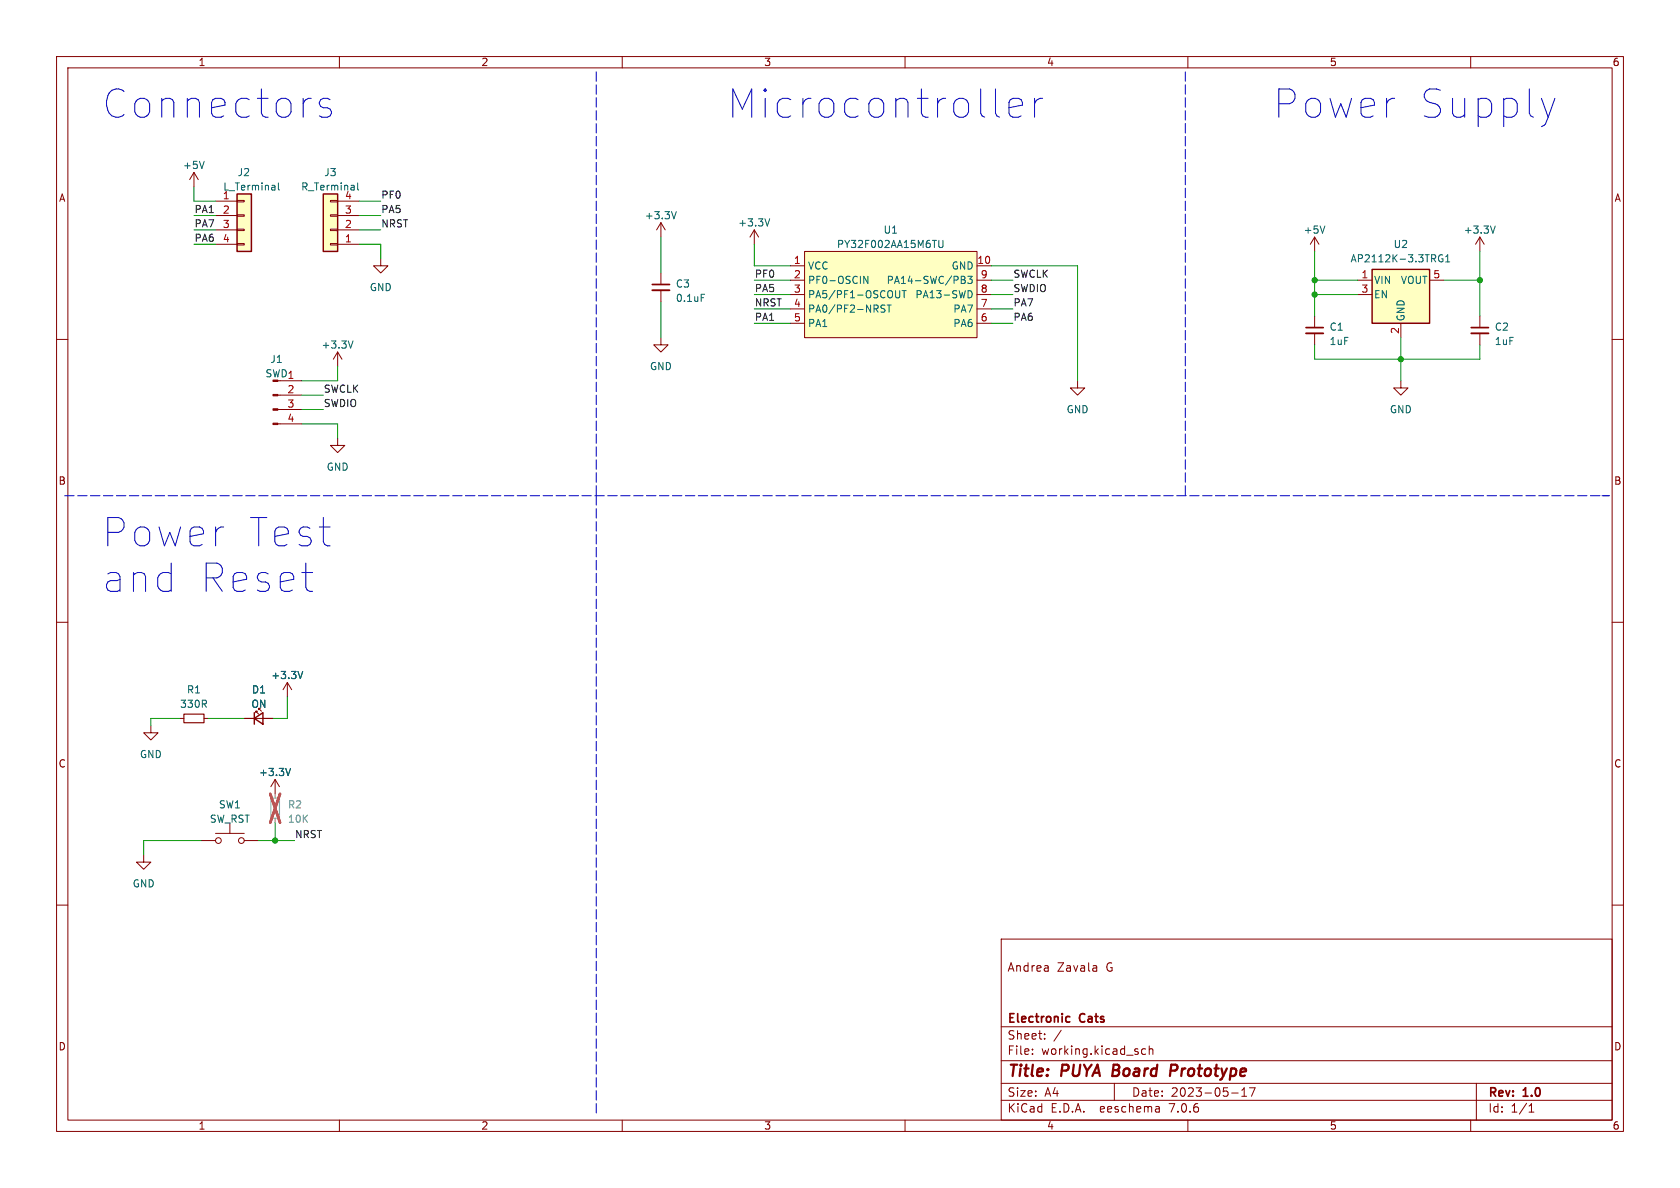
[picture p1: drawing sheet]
<svg xmlns="http://www.w3.org/2000/svg" width="297mm" height="210mm" viewBox="0 0 297 210" stroke-linecap="round" stroke-linejoin="round" font-family="sans-serif">
<g fill="none" stroke="#840000" stroke-width=".18">
<path d="M10 10h277v190h-277zM12 12h273v186h-273zM60 10v2M110 10v2M160 10v2M210 10v2M260 10v2M34.3 30.5l-.8 1.3M34.3 30.5v2.5M34.3 30.5l.8 1.3M38.1 38.1h3.8M38.1 35.6h3.8"/>
<path d="M41.9 38h1.3v.2h-1.3zM41.9 35.4h1.3v.3h-1.3zM58.4 35.4h1.3v.3h-1.3zM58.4 38h1.3v.2h-1.3zM59.7 38.1h3.8M59.7 35.6h3.8M116.8 39.4v2.5M116.8 39.4l-.7 1.2M116.8 39.4l.8 1.2M10 60h2M38.1 43.2h3.8M38.1 40.6h3.8"/>
<path d="M41.9 43.1h1.3v.2h-1.3zM41.9 40.5h1.3v.3h-1.3zM58.4 40.5h1.3v.3h-1.3zM58.4 43.1h1.3v.2h-1.3zM59.7 43.2h3.8M59.7 40.6h3.8M67.3 45.7v1.3h1.3l-1.3 1.3-1.3-1.3h1.3M116.8 59.7v1.3h1.3l-1.3 1.2-1.2-1.2h1.2M116.8 48.3v2M116.8 51.3v2M133.3 40.6l-.7 1.3M133.3 40.6v2.6"/>
<path d="M133.3 40.6l.8 1.3M139.7 49.5h2.5M139.7 52.1h2.5M139.7 47h2.5M139.7 54.6h2.5M139.7 57.2h2.5M142.2 44.5h30.5v15.2h-30.5zM172.7 49.5h2.6M172.7 52.1h2.6M172.7 47h2.6M172.7 54.6h2.6M172.7 57.2h2.6"/>
<path d="M232.4 41.9v2.6M232.4 55.9v2M232.4 58.9v2.1M232.4 41.9l-.8 1.3M232.4 41.9l.8 1.3M240 49.5h2.6M240 52.1h2.6M247.6 57.2v2.5M252.7 49.5h2.6M261.6 41.9v2.6M261.6 55.9v2M261.6 58.9v2.1"/>
<path d="M261.6 41.9l-.7 1.3M261.6 41.9l.8 1.3M285 60h2M49.1 74.9h4.2M49.1 72.4h4.2M49.1 69.9h4.2M49.5 67.3h3.8M59.7 77.5v1.2h1.3l-1.3 1.3-1.3-1.3h1.3M59.7 62.2l-.8 1.3M59.7 62.2v2.6M59.7 62.2l.8 1.3M190.5 67.3v1.3h1.3l-1.3 1.3-1.3-1.3h1.3"/>
<path d="M247.6 67.3v1.3h1.3l-1.3 1.3-1.2-1.3h1.2M10 110h2M285 110h2M26.7 128.3v1.2h1.2l-1.2 1.3-1.3-1.3h1.3M31.7 127h.8M36.1 127h.7M43.2 127h5.1M45.2 126v-.3h.3h-.3l.5 .5M48.6 137.8l-.7 1.3M48.6 137.8v2.5M48.6 137.8l.8 1.3M50.8 120.7l-.8 1.2"/>
<path d="M50.8 120.7v2.5M50.8 120.7l.8 1.2M10 160h2M25.4 151.1v1.3h1.3l-1.3 1.3-1.3-1.3h1.3M35.6 148.6h2.5M38.1 147.3h5.1M40.6 145.5v1.8M43.2 148.6h2.5M285 160h2M177 166h108v32h-108zM193.8 170.8l.1 .9M193.9 171.6l-.2 .1"/>
<path d="M193.9 171.1h-.2M60 198v2M110 198v2M160 198v2M177 194.5h108M177 191.5h108M177 187.5h108M177 181.5h108M182.5 186.3v.1M182.5 185.5v.1M184.7 183.6v.1M184.7 182.8v.1"/>
<path d="M187.6 182.1l-1.3 2M197 191.5v3M202.5 185.5l-.4-.1-.3 .3v.4l.2 .2h.5M203.2 185.5l.2-.1 .3 .1 .1 .9M203.2 184.9v1.5M204.9 195.7l.1 .9M205 196.5l-.2 .1M205 196h-.2M210 198v2M217.7 193.2h1.2M219.5 193.8h.9M219.5 192.7l.5-.4v1.5"/>
<path d="M221.9 192.3l-.7 1.5M260 198v2M261 191.5v6.5M270.3 196.6h.9M270.3 195.5l.4-.4v1.5"/>
<circle cx="38.6" cy="148.6" r=".51"/>
<circle cx="42.7" cy="148.6" r=".51"/>
</g>
<path d="M196.9 188.2l-.3 2h.8M207.8 188.2h-.7l-.3 2M207.9 189.2l-1 .1" fill="none" stroke="#840000" stroke-width=".4"/>
<path d="M115.3 50.3h3.1M230.9 57.9h3M260.1 57.9h3M188.7 179.7l.4 .1M189.1 180.6l-.4 .1" fill="none" stroke="#840000" stroke-width=".3"/>
<g fill="none" stroke="#006464" stroke-width=".18">
<path d="M36.1 28.5l-.4 1.3M49.2 32.3v1.1l.2 .2M63.2 32.3v1.1l.2 .2M119.6 37.4l-.5 1.3M136.1 38.7l-.5 1.2M234.2 39.9l-.4 1.3M264.3 39.9l-.4 1.3M124 52h.6M153.4 48.8v1.3l-.7-1.3v1.3M155.8 54.4l.5 .2 .2 .3-.3 .3-.5-.1M156.5 54l-.5-.1-.2 .1M156.8 53.9h.7"/>
<path d="M157.2 53.9v1.3M159.1 51.4v1l-.2 .2h-.3M159.5 51.4h.7M159.8 51.4v1.2M166 42.5v1l.2 .3 .4-.1 .1-.2v-1M169.9 48.8l.6 .2 .1 .2-.2 .2M169.9 49.4h.5M170.4 49.4l.3 .3-.1 .3-.7 .1M171.1 48.8h.8l-.5 .5 .4 .1v.6l-.2 .1-.5-.1M171.1 51.4a.64 .64 0 0 1 .8 .6 .64 .64 0 0 1-.8 .6M255 45.1a.59 .59 0 0 0-.7 .6 .59 .59 0 0 0 .7 .5l.1-.4h-.3M255.6 46.3h.7"/>
<path d="M255.6 45.4l.3-.4v1.3M62.4 60.3l-.4 1.2M53.5 118.7l-.4 1.3M51.4 135.8l-.5 1.3"/>
</g>
<path d="M115.3 51.3h3.1M230.9 58.9h3M260.1 58.9h3" fill="none" stroke="#840000" stroke-width=".33"/>
<path d="M41.9 34.3h2.5v10.2h-2.5zM57.1 34.3h2.6v10.2h-2.6zM242.6 47.6h10.1v9.6h-10.1zM45 127l1.5-1v2zM45 126v2" fill="none" stroke="#840000" stroke-width=".25"/>
<g fill="#840000" stroke="#840000" stroke-width=".18">
<path d="M48.3 74.8h.8v.3h-.8z"/>
<path d="M48.3 72.3h.8v.2h-.8z"/>
<path d="M48.3 69.7h.8v.3h-.8z"/>
</g>
<path d="M47.9 141.1h1.5v3.6h-1.5z" fill="none" stroke="#a1a1a1" stroke-width=".2"/>
<path d="M48.6 140.3v.8M48.6 144.7v.7" fill="none" stroke="#a1a1a1" stroke-width=".18"/>
<path d="M47.8 140.3l1.7 5.1M49.5 140.3l-1.7 5.1" fill="none" stroke="#eb3a3d" stroke-width=".46"/>
<g fill="#ffffc2" stroke="#ffffc2" stroke-width=".18">
<path d="M242.6 47.6h10.1v9.6h-10.1z"/>
<path d="M57.1 34.3h2.6v10.2h-2.6z"/>
<path d="M142.2 44.5h30.5v15.2h-30.5z"/>
<path d="M41.9 34.3h2.5v10.2h-2.5z"/>
</g>
<path d="M32.5 126.2h3.6v1.6h-3.6z" fill="none" stroke="#840000" stroke-width=".2"/>
<path d="M58.4 17.6l-.5-.2h-.7l-.5 .2-.2 .5 .2 .7 .5 .3h.7l.5 .2 .2 .5-.2 .7-.5 .2h-1l-.4-.2M178.4 19.1l2.4-.5v-.5l-.3-.5-.5-.2h-.9l-.5 .2-.2 .5v1.9l.2 .5 .5 .2h.9l.5-.2M182.9 17.4v3.3M184.3 17.4a1.28 1.28 0 0 0-1.4 .9M274.9 17.4l-1.2 3.3M176.2 20.5l.5 .2M283.2 87.6h1.3M53.4 101.2h1.9M54.8 104.5h.5" fill="none" stroke="#0000c2" stroke-width=".18"/>
<path d="M105.4 12.7v74.9M209.5 12.7v74.9M11.4 87.6h273.1M105.4 87.6v109.3" fill="none" stroke="#0000c2" stroke-width=".18" stroke-dasharray="1.7 .6"/>
<g fill="none" stroke="#009600" stroke-width=".18">
<path d="M34.3 33v2.6h3.8M34.3 38.1h3.8M63.5 35.6h3.8M63.5 38.1h3.8M34.3 43.2h3.8M34.3 40.6h3.8M63.5 43.2h3.8v2.5M63.5 40.6h3.8M116.8 41.9v6.4M116.8 53.3v6.4M133.3 49.5h6.4M133.3 52.1h6.4"/>
<path d="M133.3 54.6h6.4M133.3 57.2h6.4M133.3 43.2v3.8h6.4M175.3 49.5h3.8M175.3 52.1h3.8M175.3 54.6h3.8M175.3 57.2h3.8M175.3 47h15.2v20.3M232.4 49.5h7.6M232.4 52.1h7.6M232.4 44.5v11.4M247.6 59.7v7.6"/>
<path d="M255.3 49.5h6.3M261.6 44.5v11.4M53.3 69.9h3.8M53.3 74.9h6.4v2.6M53.3 72.4h3.8M59.7 64.8v2.5h-6.4M232.4 61v2.5h29.2v-2.5M31.7 127h-5v1.3M36.8 127h6.4M50.8 123.2v3.8h-2.5M35.6 148.6h-10.2v2.5M45.7 148.6h6.4"/>
<path d="M48.6 145.4v3.2"/>
</g>
<g fill="#009600" stroke="#009600" stroke-width=".18">
<circle cx="232.4" cy="52.1" r=".46"/>
<circle cx="247.6" cy="63.5" r=".46"/>
<circle cx="232.4" cy="49.5" r=".46"/>
<circle cx="261.6" cy="49.5" r=".46"/>
<circle cx="48.6" cy="148.6" r=".46"/>
</g>
<g font-size="7" fill="#0000c2">
<text x="17.8" y="21.3">Connectors</text>
<text x="128.3" y="21.3">Microcontroller</text>
<text x="224.8" y="21.3">Power</text>
<text x="250.2" y="21.3">Supply</text>
<text x="17.8" y="97.1">Power</text>
<text x="43.2" y="97.1">Test</text>
<text x="17.8" y="105.2">and</text>
<text x="34.6" y="105.2">Reset</text>
</g>
<g font-size="2.8" fill="#840000">
<text x="178" y="190.9">Title:</text>
<text x="187.7" y="190.9">PUYA</text>
<text x="197.5" y="190.9">Board</text>
<text x="208.5" y="190.9">Prototype</text>
</g>
<g font-size="2.1" fill="#840000">
<text x="178" y="172">Andrea</text>
<text x="186.9" y="172">Zavala</text>
<text x="195.6" y="172">G</text>
<text x="178" y="184">Sheet:</text>
<text x="178" y="181.2">Electronic</text>
<text x="191" y="181.2">Cats</text>
<text x="178" y="186.7">File:</text>
<text x="184.1" y="186.7">working.kicad_sch</text>
<text x="178" y="196.9">KiCad</text>
<text x="178" y="194.1">Size:</text>
<text x="184.7" y="194.1">A4</text>
<text x="185.7" y="196.9">E.D.A.</text>
<text x="194.6" y="196.9">eeschema</text>
<text x="200" y="194.1">Date:</text>
<text x="207" y="196.9">7.0.6</text>
<text x="207" y="194.1">2023-05-17</text>
<text x="263" y="194.3">Rev:</text>
<text x="263" y="196.9">Id:</text>
<text x="267.1" y="196.9">1/1</text>
<text x="269.4" y="194.3">1.0</text>
</g>
<g font-size="1.8" fill="#840000">
<text x="35" y="11.9">1</text>
<text x="85" y="11.9">2</text>
<text x="135" y="11.9">3</text>
<text x="185" y="11.9">4</text>
<text x="235" y="11.9">5</text>
<text x="285" y="11.9">6</text>
<text x="10.3" y="35.9">A</text>
<text x="285.3" y="35.9">A</text>
<text x="10.3" y="85.9">B</text>
<text x="285.3" y="85.9">B</text>
<text x="10.3" y="135.9">C</text>
<text x="285.3" y="135.9">C</text>
<text x="10.3" y="185.9">D</text>
<text x="285.3" y="185.9">D</text>
<text x="35" y="199.9">1</text>
<text x="85" y="199.9">2</text>
<text x="135" y="199.9">3</text>
<text x="185" y="199.9">4</text>
<text x="235" y="199.9">5</text>
<text x="285" y="199.9">6</text>
</g>
<g font-size="1.8" fill="#006464">
<text x="32.3" y="30.1">+5V</text>
<text x="39.3" y="35.3">1</text>
<text x="39.4" y="33.9">L_Terminal</text>
<text x="41.9" y="31.3">J2</text>
<text x="53.1" y="33.9">R_Terminal</text>
<text x="57.2" y="31.3">J3</text>
<text x="60.9" y="35.3">4</text>
<text x="113.9" y="39">+3.3V</text>
<text x="130.4" y="40.2">+3.3V</text>
<text x="156.1" y="41.5">U1</text>
<text x="230.4" y="41.5">+5V</text>
<text x="258.7" y="41.5">+3.3V</text>
<text x="142.7" y="47.9">VCC</text>
<text x="147.9" y="44">PY32F002AA15M6TU</text>
<text x="168.1" y="47.9">GND</text>
<text x="238.7" y="46.6">AP2112K-3.3TRG1</text>
<text x="246.3" y="44">U2</text>
<text x="65.3" y="51.7">GND</text>
<text x="119.4" y="51">C3</text>
<text x="119.4" y="53.6">0.1uF</text>
<text x="142.7" y="50.4">PF0-OSCIN</text>
<text x="142.7" y="52.9">PA5/PF1-OSCOUT</text>
<text x="156.6" y="50.4">PA14-SWC/PB3</text>
<text x="161.7" y="52.9">PA13-SWD</text>
<text x="242.8" y="50.4">VIN</text>
<text x="242.8" y="52.9">EN</text>
<text x="247.6" y="50.4">VOUT</text>
<text x="142.7" y="55.5">PA0/PF2-NRST</text>
<text x="142.7" y="58">PA1</text>
<text x="168.4" y="58">PA6</text>
<text x="168.4" y="55.5">PA7</text>
<text x="235" y="58.7">C1</text>
<text x="248.5" y="56.9" transform="rotate(-90 248.5 56.9)">GND</text>
<text x="264.2" y="58.7">C2</text>
<text x="47.7" y="64.4">J1</text>
<text x="56.7" y="61.8">+3.3V</text>
<text x="114.8" y="65.6">GND</text>
<text x="235" y="61.2">1uF</text>
<text x="264.2" y="61.2">1uF</text>
<text x="46.8" y="66.9">SWD1</text>
<text x="188.5" y="73.3">GND</text>
<text x="245.6" y="73.3">GND</text>
<text x="57.7" y="83.4">GND</text>
<text x="31.7" y="125.3">330R</text>
<text x="32.9" y="122.8">R1</text>
<text x="44.4" y="125.3">ON</text>
<text x="44.4" y="122.8">D1</text>
<text x="47.9" y="120.2">+3.3V</text>
<text x="24.6" y="134.2">GND</text>
<text x="45.7" y="137.4">+3.3V</text>
<text x="38.6" y="143.1">SW1</text>
<text x="37" y="145.6">SW_RST</text>
<text x="23.4" y="157.1">GND</text>
</g>
<g font-size="1.8" fill="#0f0f0f">
<text x="67.3" y="35.2">PF0</text>
<text x="34.3" y="37.8">PA1</text>
<text x="34.3" y="40.3">PA7</text>
<text x="67.3" y="37.8">PA5</text>
<text x="67.3" y="40.3">NRST</text>
<text x="34.3" y="42.8">PA6</text>
<text x="133.3" y="49.2">PF0</text>
<text x="133.3" y="51.7">PA5</text>
<text x="179.1" y="51.7">SWDIO</text>
<text x="179.1" y="49.2">SWCLK</text>
<text x="133.3" y="56.8">PA1</text>
<text x="133.3" y="54.3">NRST</text>
<text x="179.1" y="56.8">PA6</text>
<text x="179.1" y="54.3">PA7</text>
<text x="57.1" y="69.5">SWCLK</text>
<text x="57.1" y="72">SWDIO</text>
<text x="52.1" y="148.2">NRST</text>
</g>
<g font-size="1.8" fill="#a90000">
<text x="39.3" y="37.8">2</text>
<text x="39.3" y="40.4">3</text>
<text x="60.9" y="40.4">2</text>
<text x="60.9" y="37.8">3</text>
<text x="39.3" y="42.9">4</text>
<text x="60.9" y="42.9">1</text>
<text x="140.3" y="46.7">1</text>
<text x="172.7" y="46.7">10</text>
<text x="140.3" y="49.3">2</text>
<text x="140.3" y="51.8">3</text>
<text x="173.3" y="51.8">8</text>
<text x="173.3" y="49.3">9</text>
<text x="240.6" y="49.3">1</text>
<text x="240.6" y="51.8">3</text>
<text x="253.3" y="49.3">5</text>
<text x="140.3" y="54.4">4</text>
<text x="140.3" y="56.9">5</text>
<text x="173.3" y="56.9">6</text>
<text x="173.3" y="54.4">7</text>
<text x="247.4" y="59.1" transform="rotate(-90 247.4 59.1)">2</text>
<text x="50.7" y="69.6">2</text>
<text x="50.7" y="72.1">3</text>
<text x="50.7" y="74.7">4</text>
</g>
<g font-size="1.8" fill="#989898">
<text x="50.8" y="143.1">R2</text>
<text x="50.8" y="145.6">10K</text>
</g>
</svg>
